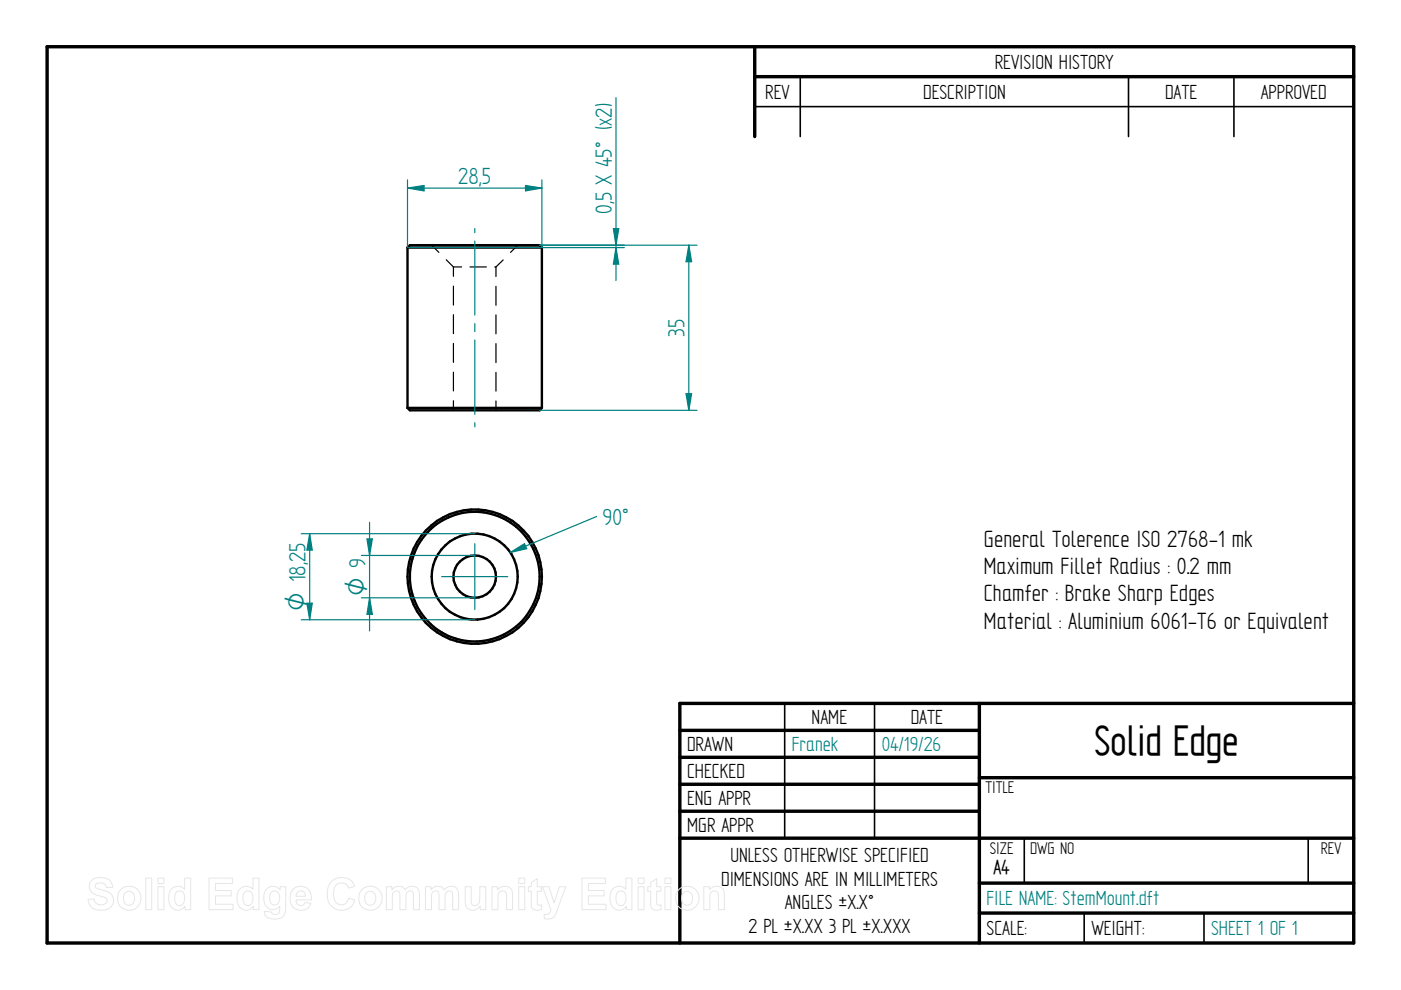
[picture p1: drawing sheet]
<svg xmlns="http://www.w3.org/2000/svg" width="297mm" height="210mm" viewBox="0 0 297 210" stroke-linecap="round" stroke-linejoin="round" font-family="sans-serif">
<g fill="none" stroke="#000" stroke-width=".72">
<path d="M10 9.9h277v190h-277zM160 9.9v19.1M160 16.3h127M144.1 154.9h63.5M207.6 149.1v50.8M287 149.1h-142.9v50.8M144.1 160.6h63.5M144.1 166.3h63.5M144.1 172h63.5M144.1 177.7h142.9M207.6 164.9h79.4M207.6 187.2h79.4"/>
<path d="M207.6 193.6h79.4"/>
</g>
<path d="M169.7 16.3v12.7M239.3 16.3v12.7M261.6 16.3v12.7M160 22.6h127M166.4 149.1v28.6M185.4 149.1v28.6M217.2 177.8v9.4M277.4 177.8v9.4M229.9 193.6v6.3M255.3 193.6v6.3" fill="none" stroke="#000" stroke-width=".34"/>
<g fill="none" stroke="#000" stroke-width=".25">
<path d="M91.5 52l1.5 1.5M94.6 55.1l1.5 1.5M96.1 56.6h1.8M96.1 56.6v2M99.6 56.6h3.5M104.9 56.6h.3M105.2 56.6v2M106.7 55.1l-1.5 1.5M109.8 52l-1.6 1.5M96.1 60.7v4M96.1 66.7v4M96.1 72.8v4"/>
<path d="M96.1 78.9v4M105.2 60.7v4M105.2 66.8v4M105.2 72.9v4M105.2 79v3.9M96.1 85v2M105.2 85v2"/>
</g>
<g fill="none" stroke="#000" stroke-width=".51">
<path d="M86.4 52.5v34M86.4 52.5l.5-.5h27.5l.5 .5M86.4 52.5h28.5M114.9 52.5v34M86.4 86.5l.5 .5h27.5l.5-.5M86.4 86.5h28.5"/>
<circle cx="100.6" cy="122.2" r="14.2"/>
<circle cx="100.7" cy="122.2" r="9.1"/>
<circle cx="100.7" cy="122.3" r="4.5"/>
<circle cx="100.7" cy="122.3" r="13.8"/>
</g>
<path d="M86.4 39.9l3.5-.6v1.2zM86.4 38.1v14.4M114.9 38.1v14.4M100.7 48.5v.8M100.7 51.1v15.7M100.7 68.6v1.7M100.7 72.1v15.7M100.7 89.6v.9M100.7 115.3v13.9M93.6 122.3h14.1" fill="none" stroke="#008080" stroke-width=".25"/>
<path d="M86.4 39.9l3.5-.6v1.2z" fill="#008080"/>
<path d="M111.4 39.3l3.5 .6-3.5 .6z" fill="none" stroke="#008080" stroke-width=".25"/>
<path d="M111.4 39.3l3.5 .6-3.5 .6z" fill="#008080"/>
<path d="M86.4 39.9h28.5M114.4 52h33.4M146 52l.6 3.5h-1.1zM114.4 87h33.4" fill="none" stroke="#008080" stroke-width=".25"/>
<path d="M146 52l.6 3.5h-1.1z" fill="#008080"/>
<path d="M145.5 83.5h1.1l-.6 3.5z" fill="none" stroke="#008080" stroke-width=".25"/>
<path d="M145.5 83.5h1.1l-.6 3.5z" fill="#008080"/>
<path d="M146 52v35M126.5 109.5l-18.3 7.6" fill="none" stroke="#008080" stroke-width=".25"/>
<path d="M108.2 117.1l3-1.8 .5 1z" fill="#008080"/>
<path d="M86.4 52.5h46M114.4 52h18M130 48.5h1.2l-.6 3.5zM108.2 117.1l3-1.8 .5 1z" fill="none" stroke="#008080" stroke-width=".25"/>
<path d="M130 48.5h1.2l-.6 3.5z" fill="#008080"/>
<path d="M130.6 52.5l.6 3.5h-1.2z" fill="none" stroke="#008080" stroke-width=".25"/>
<path d="M130.6 52.5l.6 3.5h-1.2z" fill="#008080"/>
<path d="M130.6 20.7v38.8M76.6 117.8h24.1M77.8 114.3h1.1l-.5 3.5zM76.6 126.7h24.1" fill="none" stroke="#008080" stroke-width=".25"/>
<path d="M77.8 114.3h1.1l-.5 3.5z" fill="#008080"/>
<path d="M78.4 126.7l.5 3.6h-1.1z" fill="none" stroke="#008080" stroke-width=".25"/>
<path d="M78.4 126.7l.5 3.6h-1.1z" fill="#008080"/>
<path d="M63.9 113.2h36.8M65.7 113.2l.5 3.4h-1.1zM78.4 110.7v23.1M63.9 131.4h36.8" fill="none" stroke="#008080" stroke-width=".25"/>
<path d="M65.7 113.2l.5 3.4h-1.1z" fill="#008080"/>
<path d="M65.1 127.9h1.1l-.5 3.5z" fill="none" stroke="#008080" stroke-width=".25"/>
<path d="M65.1 127.9h1.1l-.5 3.5z" fill="#008080"/>
<path d="M65.7 113.2v18.2" fill="none" stroke="#008080" stroke-width=".25"/>
<g fill="none" stroke="#e6e6e6" stroke-width=".21">
<path d="M19.3 186.7a3.1 3.1 0 0 1 4.2 .2l.4 1.2-1.4 .1a1.3 1.3 0 0 0-1-1 1.3 1.3 0 0 0-1.3 .5l.2 .6 .8 .3a3.8 3.8 0 0 1 2.6 1.3 2.17 2.17 0 0 1-.2 2.3 2.17 2.17 0 0 1-2.2 .8 2.41 2.41 0 0 1-2.7-2.3l1.2-.1a1.45 1.45 0 0 0 1.3 1.3 1.45 1.45 0 0 0 1.5-1 1.64 1.64 0 0 0-1.7-1 2.06 2.06 0 0 1-1.9-2.7zM26.5 189.4a1.25 1.25 0 0 1 1.6-.2 1.25 1.25 0 0 1 .4 1.6 1.17 1.17 0 0 1-1.3 1.1 1.17 1.17 0 0 1-1-1.4zM30.9 186.2h1.3v6.7h-1.3zM33.5 186.2h1.3v1.1h-1.3zM33.5 188h1.3v4.9h-1.3zM36.3 188.6a1.9 1.9 0 0 1 2.9 0v-2.4h1.2v6.7h-1.2v-.7a1.9 1.9 0 0 1-2.2 .7 1.9 1.9 0 0 1-1.2-2l.1-1.4zM37.3 189.2a1.04 1.04 0 0 1 1.2-.2 1.04 1.04 0 0 1 .6 1.1 1.4 1.4 0 0 1-1.3 1.9 1.95 1.95 0 0 1-.5-2.8zM44.3 186.2h5v1.1h-3.6v1.5h3.3v1.1h-3.3v1.8h3.7v1.2h-5.1zM50.8 188.6a1.9 1.9 0 0 1 2.8 0v-2.4h1.3v6.7h-1.2v-.7a1.9 1.9 0 0 1-2.2 .7 1.9 1.9 0 0 1-1.2-2v-1.4zM51.8 189.2a1.04 1.04 0 0 1 1.2-.2 1.04 1.04 0 0 1 .6 1.1 1.4 1.4 0 0 1-1.3 1.9 1.95 1.95 0 0 1-.5-2.8zM56.5 188.6a1.88 1.88 0 0 1 2.9 .1v-.7h1.2v4.4a2.03 2.03 0 0 1-2.3 2.5 1.81 1.81 0 0 1-2.3-1.6l.1-.1 1.5 .2a.9 .9 0 0 0 1.1 .4 .9 .9 0 0 0 .6-1v-.7a1.87 1.87 0 0 1-2.1 .6 1.87 1.87 0 0 1-1.3-1.8l.1-1.4zM57.4 189.2a1.13 1.13 0 0 1 1.4-.1 1.13 1.13 0 0 1 .5 1.3 1.1 1.1 0 0 1-.6 1.3 1.1 1.1 0 0 1-1.4-.4l-.1-1.3z"/>
<path d="M62.1 188.6a2.27 2.27 0 0 1 2.5-.5 2.27 2.27 0 0 1 1.4 2.1v.6h-3.2a.99 .99 0 0 0 .7 1.2 .99 .99 0 0 0 1.2-.7l1.3 .2a2.34 2.34 0 0 1-3 1.4 2.34 2.34 0 0 1-1.5-2.9l.2-.8zM63.1 189.2a1 1 0 0 1 1.1-.2 1 1 0 0 1 .6 1h-2zM70.2 186.9a2.95 2.95 0 0 1 5 1.1l-1.3 .3a1.63 1.63 0 0 0-1.9-1.1 1.63 1.63 0 0 0-1.2 1.8 2.28 2.28 0 0 0 1.2 2.8 1.59 1.59 0 0 0 2-1.4l1.2 .4a3 3 0 0 1-3.5 2.1 3 3 0 0 1-2.3-3.3l.2-1.5zM77.6 189.4a1.25 1.25 0 0 1 1.6-.2 1.25 1.25 0 0 1 .4 1.6 1.17 1.17 0 0 1-1.3 1.1 1.17 1.17 0 0 1-1-1.4zM81.9 188h1.2v.6a1.66 1.66 0 0 1 2.8 .1 1.64 1.64 0 0 1 2-.8 1.64 1.64 0 0 1 1 1.8v3.2h-1.2v-3.2a.81 .81 0 0 0-1-.8 .81 .81 0 0 0-.6 1v3h-1.3v-3.1a.81 .81 0 0 0-.9-.9 .81 .81 0 0 0-.7 1v3h-1.3zM90.2 188h1.2v.6a1.66 1.66 0 0 1 2.8 .1 1.64 1.64 0 0 1 2-.8 1.64 1.64 0 0 1 1 1.8v3.2h-1.2v-3.2a.81 .81 0 0 0-1-.8 .81 .81 0 0 0-.6 1v3h-1.3v-3.1a.81 .81 0 0 0-.9-.9 .81 .81 0 0 0-.7 1v3h-1.3zM98.6 188h1.3v2.7a.94 .94 0 0 0 .8 1.3 .94 .94 0 0 0 1-1.1v-2.9h1.3v4.9h-1.2v-.8a1.69 1.69 0 0 1-2 .9 1.69 1.69 0 0 1-1.2-1.9zM104.3 188h1.2v.7a1.71 1.71 0 0 1 2.1-.8 1.71 1.71 0 0 1 1.1 1.9v3.1h-1.3v-2.5a1.11 1.11 0 0 0-.6-1.5 1.07 1.07 0 0 0-1.2 1.4v2.6h-1.3zM110 186.2h1.2v1.1h-1.2zM110 188h1.2v4.9h-1.2zM112.6 187.1l1.3-.8v1.7h.9v1h-.9v2.3a.49 .49 0 0 0 .2 .6 .49 .49 0 0 0 .7-.1l.1 1a1.44 1.44 0 0 1-2.3-.8v-3h-.6v-1h.6zM115 188h1.4l1.1 3.4 1.1-3.4h1.4l-2.1 5.5a1.84 1.84 0 0 1-2.5 1.3v-1a1 1 0 0 0 1.4-.9z"/>
<path d="M123.4 186.2h5v1.1h-3.6v1.5h3.3v1.1h-3.3v1.8h3.7v1.2h-5.1zM129.9 188.6a1.9 1.9 0 0 1 2.8 0v-2.4h1.3v6.7h-1.2v-.7a1.9 1.9 0 0 1-2.2 .7 1.9 1.9 0 0 1-1.3-2l.1-1.4zM130.9 189.2a1.04 1.04 0 0 1 1.2-.2 1.04 1.04 0 0 1 .6 1.1 1.4 1.4 0 0 1-1.3 1.9 1.95 1.95 0 0 1-.5-2.8zM135.3 186.2h1.3v1.1h-1.3zM135.3 188h1.3v4.9h-1.3zM138 187.1l1.2-.8v1.7h.9v1h-.9v2.3a.49 .49 0 0 0 .3 .6 .49 .49 0 0 0 .6-.1l.1 1a1.44 1.44 0 0 1-2.2-.8v-3h-.7v-1h.7zM141 186.2h1.2v1.1h-1.2zM141 188h1.2v4.9h-1.2zM144.8 189.4a1.25 1.25 0 0 1 1.6-.2 1.25 1.25 0 0 1 .4 1.6 1.17 1.17 0 0 1-1.3 1.1 1.17 1.17 0 0 1-1-1.4zM149.2 188h1.2v.7a1.71 1.71 0 0 1 2.1-.8 1.71 1.71 0 0 1 1.1 1.9v3.1h-1.3v-2.5a1.11 1.11 0 0 0-.6-1.5 1.07 1.07 0 0 0-1.2 1.4v2.6h-1.3z"/>
<circle cx="27.5" cy="190.4" r="2.53"/>
<circle cx="78.6" cy="190.4" r="2.53"/>
<circle cx="145.8" cy="190.4" r="2.53"/>
</g>
<text font-size="10.1" x="232" y="160.1">Solid Edge</text>
<g font-size="5.7">
<text x="208.6" y="116">General Tolerence ISO 2768-1 mk</text>
<text x="208.6" y="121.7">Maximum Fillet Radius : 0.2 mm</text>
<text x="208.6" y="127.5">Chamfer : Brake Sharp Edges</text>
<text x="208.6" y="133.3">Material : Aluminium 6061-T6 or Equivalent</text>
</g>
<g font-size="5.6" fill="#008080">
<text x="97.2" y="39">28,5</text>
<text x="129.7" y="45.3" transform="rotate(-90 129.7 45.3)">0,5 X 45° (x2)</text>
<text x="145.2" y="71.4" transform="rotate(-90 145.2 71.4)">35</text>
<text x="127.7" y="111.3">90v</text>
</g>
<g font-size="5.4" fill="#008080">
<text x="64.8" y="129.5" transform="rotate(-90 64.8 129.5)">O 18,25</text>
<text x="77.5" y="126.3" transform="rotate(-90 77.5 126.3)">O 9</text>
</g>
<g font-size="4.9">
<text x="210.9" y="14.6">REVISION HISTORY</text>
<text x="162.2" y="20.9">REV</text>
<text x="195.7" y="20.9">DESCRIPTION</text>
<text x="247" y="20.9">DATE</text>
<text x="267.3" y="20.9">APPROVED</text>
<text x="172.1" y="153.5">NAME</text>
<text x="193.1" y="153.5">DATE</text>
<text x="145.7" y="159.2">DRAWN</text>
<text x="145.7" y="164.9">CHECKED</text>
<text x="145.7" y="170.6">ENG APPR</text>
<text x="145.7" y="176.3">MGR APPR</text>
<text x="154.9" y="182.8">UNLESS OTHERWISE SPECIFIED</text>
<text x="152.9" y="187.8">DIMENSIONS ARE IN MILLIMETERS</text>
<text x="158.7" y="197.7">2 PL ±X.XX 3 PL ±X.XXX</text>
<text x="166.4" y="192.8">ANGLES ±X.X°</text>
<text x="209.2" y="198.2">SCALE:</text>
<text x="231.4" y="198.2">WEIGHT:</text>
</g>
<g font-size="4.9" fill="#008080">
<text x="167.9" y="159.2">Franek</text>
<text x="186.9" y="159.2">04/19/26</text>
<text x="209.2" y="191.9">FILE NAME: StemMount.dft</text>
<text x="256.8" y="198.3">SHEET 1 OF 1</text>
</g>
<text font-size="4.8" x="210.6" y="185.2">A4</text>
<g font-size="4.1">
<text x="208.9" y="168.1">TITLE</text>
<text x="209.8" y="181">SIZE</text>
<text x="218.4" y="181">DWG NO</text>
<text x="280" y="181">REV</text>
</g>
</svg>
